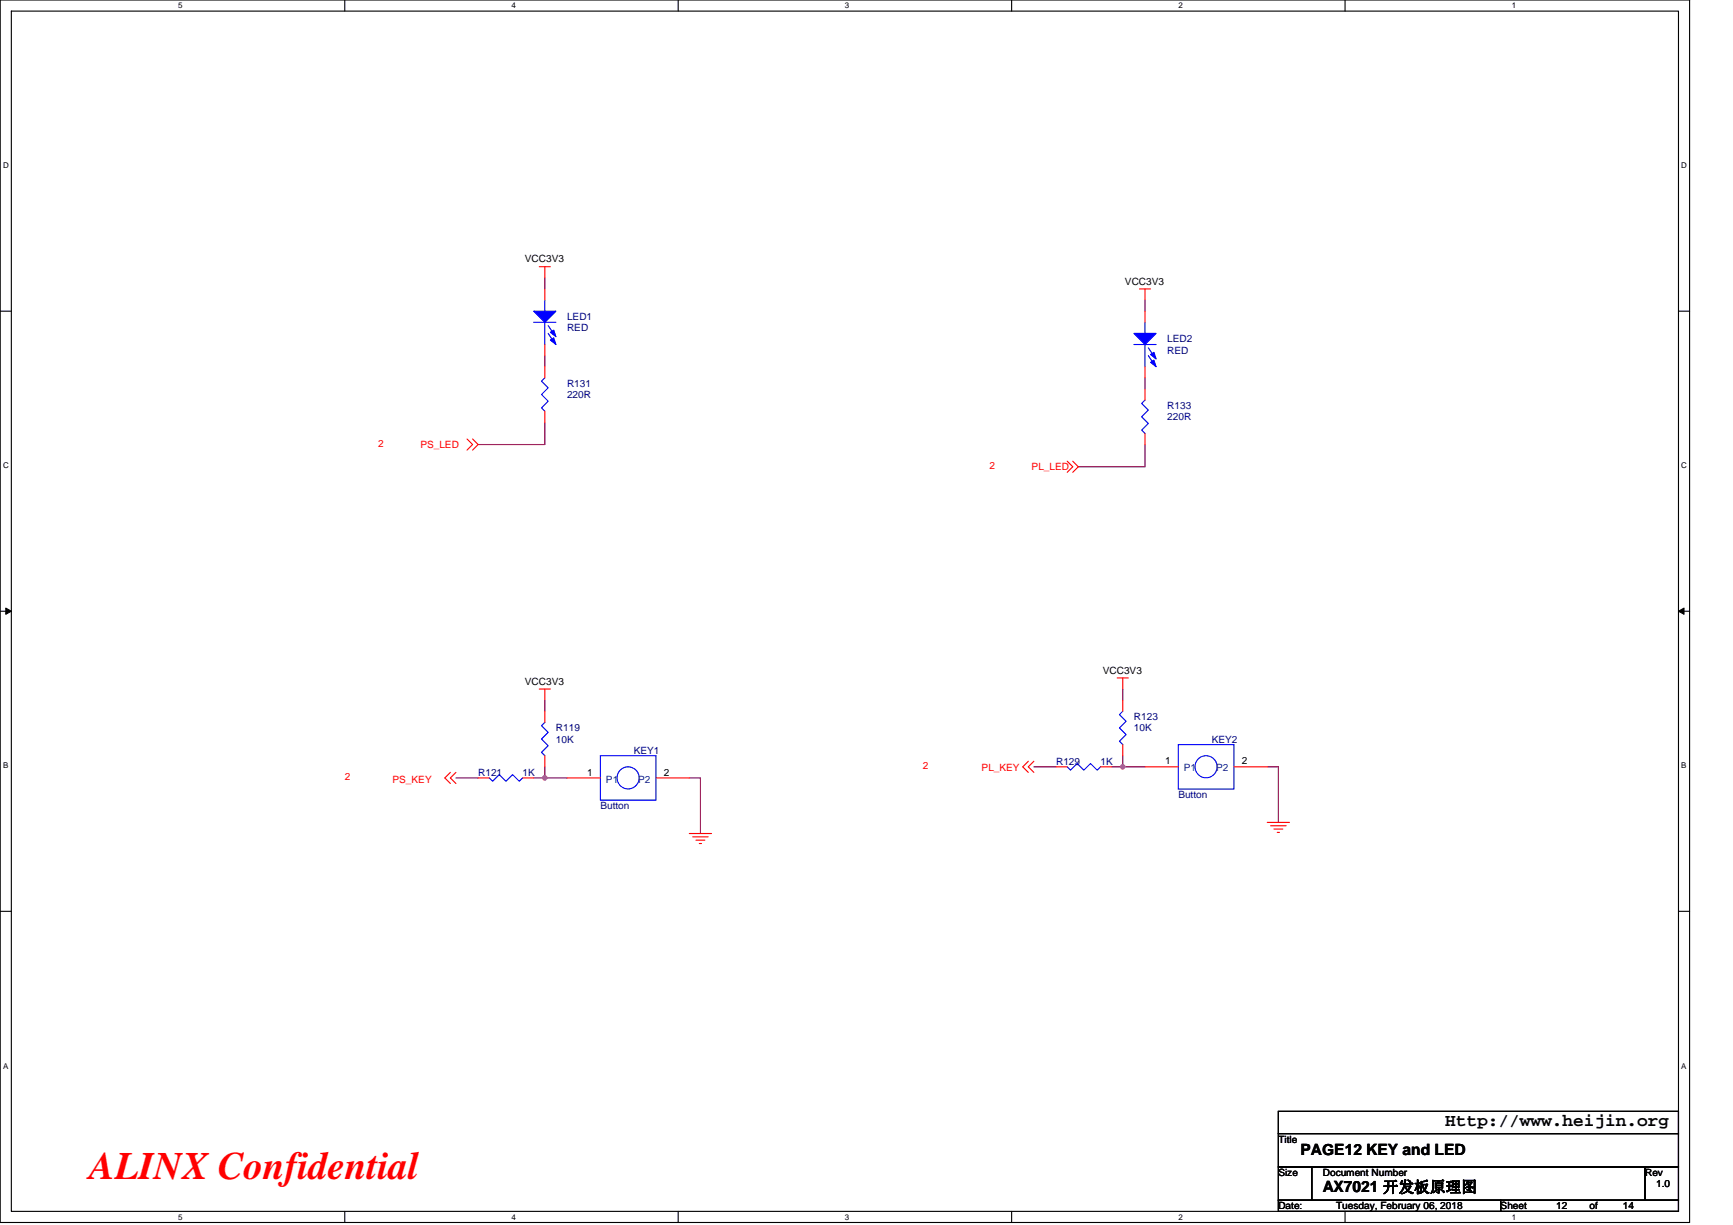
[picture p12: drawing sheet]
<svg xmlns="http://www.w3.org/2000/svg" width="297mm" height="210mm" viewBox="0 0 297 210" stroke-linecap="round" stroke-linejoin="round" font-family="sans-serif">
<path d="M0 0h289.6v209.5h-289.6zM1.9 1.9h285.8v205.7h-285.8z" fill="none" stroke="#000" stroke-width=".19"/>
<g fill="#fff">
<path d="M30.5 .2h.8v1.5h-.8z"/>
<path d="M30.5 207.8h.8v1.6h-.8z"/>
</g>
<path d="M59.1 0v1.9M59.1 207.6v1.9" fill="none" stroke="#000" stroke-width=".19"/>
<g fill="#fff">
<path d="M87.7 .2h.7v1.5h-.7z"/>
<path d="M87.7 207.8h.7v1.6h-.7z"/>
</g>
<path d="M116.2 0v1.9M116.2 207.6v1.9" fill="none" stroke="#000" stroke-width=".19"/>
<g fill="#fff">
<path d="M144.8 .2h.8v1.5h-.8z"/>
<path d="M144.8 207.8h.8v1.6h-.8z"/>
</g>
<path d="M173.4 0v1.9M173.4 207.6v1.9" fill="none" stroke="#000" stroke-width=".19"/>
<g fill="#fff">
<path d="M202 .2h.7v1.5h-.7z"/>
<path d="M202 207.8h.7v1.6h-.7z"/>
</g>
<path d="M230.5 0v1.9M230.5 207.6v1.9" fill="none" stroke="#000" stroke-width=".19"/>
<g fill="#fff">
<path d="M259.1 .2h.8v1.5h-.8z"/>
<path d="M259.1 207.8h.8v1.6h-.8z"/>
<path d="M.5 27.6h1v1.5h-1z"/>
<path d="M288.2 27.6h1v1.5h-1z"/>
<path d="M.5 79.1h1v1.5h-1z"/>
<path d="M288.2 79.1h1v1.5h-1z"/>
</g>
<path d="M0 53.3h1.9M287.7 53.3h1.9" fill="none" stroke="#000" stroke-width=".19"/>
<g fill="#fff">
<path d="M.5 130.5h.9v1.5h-.9z"/>
<path d="M288.2 130.5h.9v1.5h-.9z"/>
</g>
<path d="M0 104.8h1.9M287.7 104.8h1.9" fill="none" stroke="#000" stroke-width=".19"/>
<path d="M1 104.2l.9 .6-.9 .5zM287.7 104.8l.9-.6v1.1z" fill="#000" stroke="#000" stroke-width=".17"/>
<g fill="#fff">
<path d="M.5 181.9h.9v1.6h-.9z"/>
<path d="M288.2 181.9h.9v1.6h-.9z"/>
</g>
<path d="M0 156.2h1.9M287.7 156.2h1.9M219.1 190.5h68.6v3.8h-68.6zM219.1 194.3h68.6v5.7h-68.6zM219.1 200h5.7v5.7h-5.7zM219.1 205.7h38.1v1.9h-38.1zM224.8 200h57.2v5.7h-57.2zM257.2 205.7h30.5v1.9h-30.5zM282 200h5.7v5.7h-5.7z" fill="none" stroke="#000" stroke-width=".19"/>
<g fill="none" stroke="#800040" stroke-width=".19">
<path d="M93.4 47.6v1.9M196.3 51.4v1.9M93.4 61v1.9M93.4 72.4v3.8h-11.4M196.3 64.8v1.9M196.3 76.2v3.8h-11.5M192.4 118.1v1.9M78.1 133.3h3.9M91.5 133.3h1.9M93.4 133.4h3.8M93.4 120v1.9M93.4 131.4v1.9"/>
<path d="M118.1 133.3h2v9.6M177.2 131.4h3.8M190.5 131.4h1.9M192.4 131.4h3.9M192.4 129.5v1.9M217.2 131.4h1.9v9.6"/>
</g>
<g fill="#f0f" stroke="#f0f" stroke-width=".19">
<circle cx="192.4" cy="131.4" r=".38"/>
<circle cx="93.4" cy="133.3" r=".38"/>
</g>
<g fill="none" stroke="#f00" stroke-width=".19">
<path d="M92.4 45.7h1.9M93.4 45.7v1.9M93.4 49.5v1.9M93.4 59.1v1.9M195.3 49.5h1.9M196.3 53.3v1.9M196.3 49.5v1.9M80 75.2l1 1-1 1M81 75.2l1 1-1 1M93.4 70.5v1.9M93.4 62.9v1.9M182.9 79.1l1 .9-1 1"/>
<path d="M183.9 79.1l.9 .9-.9 1M196.3 74.3v1.9M196.3 66.7v1.9M196.3 62.9v1.9M92.4 118.1h1.9M93.4 118.1v1.9M191.5 116.2h1.9M192.4 116.2v1.9M77.2 132.4l-1 .9 1 1M78.1 132.4l-.9 .9 .9 1M82 133.3h1.9M89.6 133.3h1.9"/>
<path d="M93.4 129.5v1.9M93.4 121.9v1.9M97.2 133.3h5.7M112.4 133.3h5.7M176.3 130.5l-1 .9 1 1M177.2 130.5l-.9 .9 .9 1M181 131.4h1.9M188.6 131.4h1.9M192.4 127.6v1.9M192.4 120v1.9M196.3 131.4h5.7M211.5 131.4h5.7"/>
<path d="M118.1 142.9h3.9M118.7 143.4h2.7M119.3 144h1.5M119.9 144.6h.3M217.2 141h3.8M217.8 141.5h2.6M218.4 142.1h1.5M218.9 142.7h.4"/>
</g>
<g fill="none" stroke="#00f" stroke-width=".19">
<path d="M91.5 55.2h3.8M93.4 51.4v1.9M93.4 55.2v3.9M94 55.8l1.1 1.7M94 57.2l1.1 1.7M194.3 59.1h3.9M196.3 55.2v1.9M196.3 59.1v3.8M196.8 59.6l1.2 1.7M93.4 64.8l-.6 .5 1.2 1.2-1.2 1.1 1.2 1.2-1.2 1.1 .6 .6M196.3 68.6l-.6 .6 1.1 1.1-1.1 1.1 1.1 1.2-1.1 1.1 .6 .6M196.8 61l1.2 1.7"/>
<path d="M83.9 133.3l.5 .6 1.2-1.1 1.1 1.1 1.2-1.1 1.1 1.1 .6-.6M93.4 123.8l-.6 .6 1.2 1.1-1.2 1.2 1.2 1.1-1.2 1.2 .6 .5M102.9 129.5h9.5v7.7h-9.5zM182.9 131.4l.6 .6 1.1-1.1 1.2 1.1 1.1-1.1 1.2 1.1 .5-.6M192.4 121.9l-.5 .6 1.1 1.1-1.1 1.2 1.1 1.1-1.1 1.2 .5 .5M202 127.6h9.5v7.7h-9.5z"/>
<circle cx="107.7" cy="133.3" r="1.89"/>
<circle cx="206.7" cy="131.4" r="1.89"/>
</g>
<g fill="#00f" stroke="#00f" stroke-width=".19">
<path d="M194.3 57.1h3.9l-1.9 2z" fill-rule="evenodd"/>
<path d="M197.2 60.8l.6-.4 .4 1.1z" fill-rule="evenodd"/>
<path d="M197.2 62.1l.6-.4 .4 1.2z" fill-rule="evenodd"/>
<path d="M91.5 53.3h3.8l-1.9 1.9z" fill-rule="evenodd"/>
<path d="M94.3 57l.6-.4 .4 1.1z" fill-rule="evenodd"/>
<path d="M94.3 58.3l.6-.4 .4 1.2z" fill-rule="evenodd"/>
</g>
<text font-size="6.7" fill="#f00" x="15.3" y="202.2">ALINX Confidential</text>
<text font-size="3" x="247.7" y="193.1">Http://www.heijin.org</text>
<g font-size="2.7">
<text x="222.9" y="197.9">PAGE12 KEY and LED</text>
<text x="226.7" y="204.4">AX7021 开发板原理图</text>
</g>
<g font-size="1.7">
<text x="90" y="45">VCC3V3</text>
<text x="192.8" y="48.8">VCC3V3</text>
<text x="90" y="117.4">VCC3V3</text>
<text x="189" y="115.5">VCC3V3</text>
<text x="199.7" y="131">1</text>
<text x="212.8" y="131">2</text>
<text x="100.6" y="132.9">1</text>
<text x="113.8" y="132.9">2</text>
<text x="219.1" y="195.9">Title</text>
<text x="219.1" y="201.6">Size</text>
<text x="226.7" y="201.6">Document Number</text>
<text x="282" y="201.6">Rev</text>
<text x="283.9" y="203.5">1.0</text>
<text x="219.1" y="207.3">Date:</text>
<text x="229" y="207.3">Tuesday, February 06, 2018</text>
<text x="257.2" y="207.3">Sheet</text>
<text x="266.7" y="207.3">12</text>
<text x="272.5" y="207.3">of</text>
<text x="278.2" y="207.3">14</text>
</g>
<g font-size="1.7" fill="#000080">
<text x="97.2" y="54.9">LED1</text>
<text x="97.2" y="56.8">RED</text>
<text x="200.1" y="58.7">LED2</text>
<text x="200.1" y="60.6">RED</text>
<text x="97.2" y="66.3">R131</text>
<text x="97.2" y="68.2">220R</text>
<text x="200.1" y="70.1">R133</text>
<text x="200.1" y="72">220R</text>
<text x="95.3" y="125.4">R119</text>
<text x="194.3" y="123.5">R123</text>
<text x="194.3" y="125.4">10K</text>
<text x="95.3" y="127.3">10K</text>
<text x="108.6" y="129.2">KEY1</text>
<text x="181" y="131.1">R129</text>
<text x="188.6" y="131.1">1K</text>
<text x="207.7" y="127.3">KEY2</text>
<text x="82" y="133">R121</text>
<text x="89.6" y="133">1K</text>
<text x="202" y="136.8">Button</text>
<text x="102.9" y="138.7">Button</text>
</g>
<g font-size="1.7" fill="#f00">
<text x="64.8" y="76.6">2</text>
<text x="72" y="76.8">PS_LED</text>
<text x="169.6" y="80.4">2</text>
<text x="176.8" y="80.6">PL_LED</text>
<text x="158.2" y="131.8">2</text>
<text x="59.1" y="133.8">2</text>
<text x="67.3" y="134.1">PS_KEY</text>
<text x="168.3" y="132.2">PL_KEY</text>
</g>
<g font-size="1.7" fill="#004080">
<text x="103.9" y="134.1">P1</text>
<text x="109.4" y="134.1">P2</text>
<text x="202.9" y="132.2">P1</text>
<text x="208.4" y="132.2">P2</text>
</g>
<g font-size="1.4">
<text x="30.5" y="1.4">5</text>
<text x="87.7" y="1.4">4</text>
<text x="144.8" y="1.4">3</text>
<text x="202" y="1.4">2</text>
<text x="259.1" y="1.4">1</text>
<text x=".5" y="28.9">D</text>
<text x="288.2" y="28.9">D</text>
<text x=".5" y="80.3">C</text>
<text x="288.2" y="80.3">C</text>
<text x=".5" y="131.7">B</text>
<text x="288.2" y="131.7">B</text>
<text x=".5" y="183.2">A</text>
<text x="288.2" y="183.2">A</text>
<text x="30.5" y="209.1">5</text>
<text x="87.7" y="209.1">4</text>
<text x="144.8" y="209.1">3</text>
<text x="202" y="209.1">2</text>
<text x="259.1" y="209.1">1</text>
</g>
</svg>
